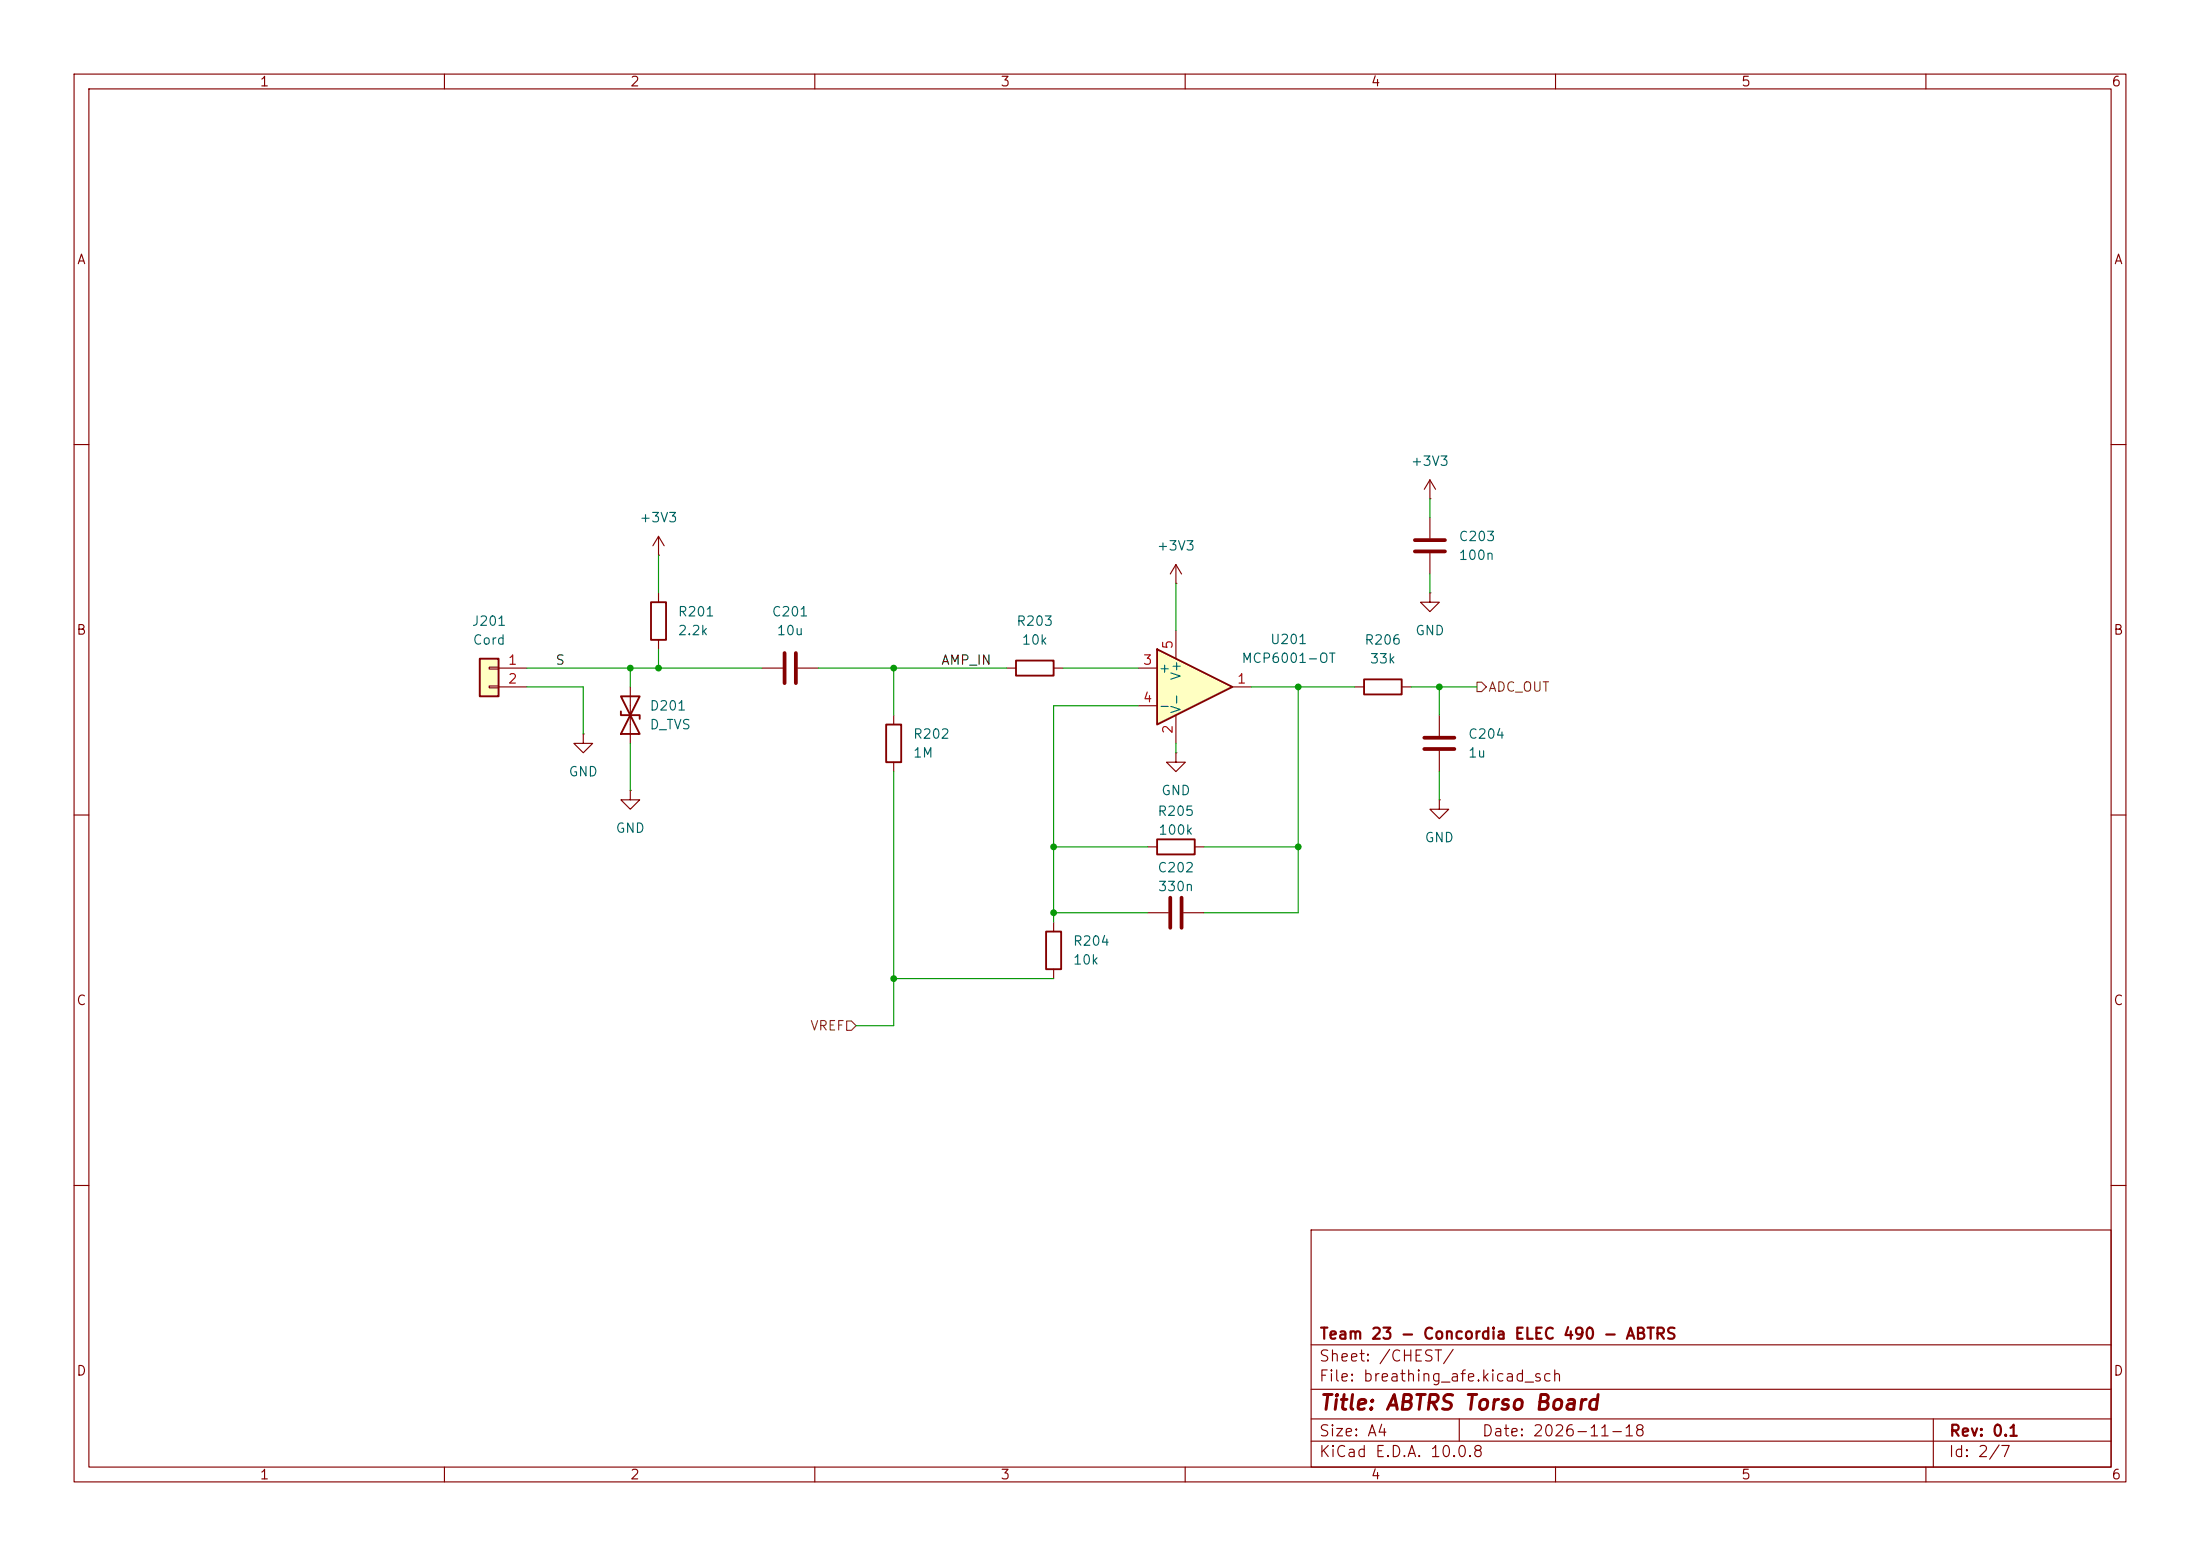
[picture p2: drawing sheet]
<svg xmlns="http://www.w3.org/2000/svg" width="297mm" height="210mm" viewBox="0 0 297 210" stroke-linecap="round" stroke-linejoin="round" font-family="sans-serif">
<g fill="none" stroke="#840000" stroke-width=".15">
<path d="M10 10h277v190h-277zM12 12h273v186h-273zM60 10v2M110 10v2M160 10v2M210 10v2M260 10v2M10 60h2M285 60h2M10 110h2M154.9 114.3h1.3M158.7 101.6v1.3h1.3l-1.3 1.2-1.2-1.2h1.2"/>
<path d="M158.7 101.6h.1M161.3 114.3h1.3M285 110h2M154.9 123.2h2.8M159.8 123.2h2.8M10 160h2M177 166h108v32h-108zM285 160h2M60 198v2M110 198v2M160 198v2M177 194.5h108"/>
<path d="M177 191.5h108M177 187.5h108M177 181.5h108M197 191.5v3M210 198v2M260 198v2M261 191.5v6.5"/>
</g>
<path d="M156.2 113.3h5.1v2h-5.1z" fill="none" stroke="#840000" stroke-width=".25"/>
<path d="M158 121.2v4M159.5 121.2v4" fill="none" stroke="#840000" stroke-width=".51"/>
<path d="M156.2 87.6l10.2 5.1-10.2 5.1z" fill="#ffffc2"/>
<path d="M83.8 94h2.6l-2.6 5.1h2.6zM83.8 96v.5h2.6v.5M119.6 97.8h2.1v5.1h-2.1zM137.2 89.2h5v2h-5zM156.2 87.6l10.2 5.1-10.2 5.1zM184.1 91.7h5.1v2h-5.1z" fill="none" stroke="#840000" stroke-width=".25"/>
<g fill="none" stroke="#840000" stroke-width=".15">
<path d="M78.7 99.1v1.2h1.3l-1.3 1.3-1.2-1.3h1.2M78.7 99.1h.1M85.1 92.7v7.6M120.6 96.5v1.3M135.9 90.2h1.3M142.2 90.2h1.3M153.7 90.2h2.5M153.7 95.3h2.5M158.7 85.1v3.8M158.7 96.5v3.8M166.4 92.7h2.5M182.9 92.7h1.2"/>
<path d="M189.2 92.7h1.3M85.1 106.7v1.3h1.3l-1.3 1.2-1.3-1.2h1.3M85.1 106.7h.1M120.6 102.9v1.2"/>
</g>
<path d="M64.8 88.9h2.5v5.1h-2.5z" fill="#ffffc2"/>
<path d="M64.8 88.9h2.5v5.1h-2.5zM87.9 81.3h2v5.1h-2zM141.2 125.7h2.1v5.1h-2.1z" fill="none" stroke="#840000" stroke-width=".25"/>
<g fill="none" stroke="#840000" stroke-width=".15">
<path d="M88.9 74.9h.1M88.9 72.4l-.8 1.3M88.9 72.4l.8 1.3M88.9 72.4v2.5M158.7 78.7h.1M158.7 76.2l-.7 1.3M158.7 76.2l.8 1.3M158.7 76.2v2.5M193 67.3h.1M193 64.8l-.7 1.2M193 64.8l.8 1.2M193 64.8v2.5"/>
<path d="M193 69.9v2.7M193 74.7v2.8M66 90h1.3v.3h-1.3zM66 92.6h1.3v.2h-1.3zM67.3 90.2h3.8M67.3 92.7h3.8M88.9 80v1.3M88.9 86.4v1.2M102.9 90.2h2.8M107.7 90.2h2.8M193 80v1.3h1.3l-1.3 1.3-1.2-1.3h1.2M193 80h.1"/>
<path d="M194.3 96.5v2.8M194.3 108v1.2h1.3l-1.3 1.3-1.3-1.3h1.3M194.3 108h.1M194.3 101.3v2.8M142.2 124.5v1.2M142.2 130.8v1.3"/>
</g>
<path d="M191 72.9h4.1M191 74.4h4.1M105.9 88.1v4.1M107.4 88.1v4.1M192.3 99.6h4M192.3 101.1h4" fill="none" stroke="#840000" stroke-width=".51"/>
<path d="M199.4 92.1h.6l.7 .6-.7 .6h-.6zM114.3 137.8h.6l.7 .6-.7 .7h-.6z" fill="none" stroke="#725600" stroke-width=".15"/>
<g fill="none" stroke="#009600" stroke-width=".15">
<path d="M88.9 74.9v5.1M158.7 78.7v6.4M193 67.3v2.6M193 77.5v2.5M71.1 90.2h31.8M71.1 92.7h7.6v6.4M85.1 90.2v2.5M88.9 87.6v2.6M110.5 90.2h25.4M120.6 90.2v6.3M143.5 90.2h10.2M153.7 95.3h-11.5v29.2"/>
<path d="M168.9 92.7h14M175.3 92.7v30.5h-12.7M190.5 92.7h8.9M194.3 92.7v3.8M85.1 100.3v6.4M120.6 104.1v34.3h-5M142.2 114.3h12.7M158.7 100.3v1.3M162.6 114.3h12.7M194.3 104.1v3.9M120.6 132.1h21.6M142.2 123.2h12.7"/>
</g>
<g fill="#009600">
<circle cx="120.6" cy="90.2" r=".46"/>
<circle cx="85.1" cy="90.2" r=".46"/>
<circle cx="88.9" cy="90.2" r=".46"/>
<circle cx="120.6" cy="132.1" r=".46"/>
<circle cx="175.3" cy="92.7" r=".46"/>
<circle cx="175.3" cy="114.3" r=".46"/>
<circle cx="142.2" cy="114.3" r=".46"/>
<circle cx="142.2" cy="123.2" r=".46"/>
<circle cx="194.3" cy="92.7" r=".46"/>
</g>
<text font-size="2" fill="#840000" x="178" y="190.8">Title: ABTRS Torso Board</text>
<g font-size="1.5" fill="#840000">
<text x="178" y="184.1">Sheet: /CHEST/</text>
<text x="178" y="181.1">Team 23 - Concordia ELEC 490 - ABTRS</text>
<text x="178" y="186.8">File: breathing_afe.kicad_sch</text>
<text x="178" y="197">KiCad E.D.A. 10.0.8</text>
<text x="178" y="194.2">Size: A4</text>
<text x="200" y="194.2">Date: 2026-11-18</text>
<text x="263" y="197">Id: 2/7</text>
<text x="263" y="194.2">Rev: 0.1</text>
</g>
<g font-size="1.3" fill="#840000">
<text x="35" y="12">1</text>
<text x="85" y="12">2</text>
<text x="135" y="12">3</text>
<text x="185" y="12">4</text>
<text x="235" y="12">5</text>
<text x="285" y="12">6</text>
<text x="10.3" y="36">A</text>
<text x="285.3" y="36">A</text>
<text x="10.2" y="86">B</text>
<text x="285.2" y="86">B</text>
<text x="10.2" y="136">C</text>
<text x="285.2" y="136">C</text>
<text x="10.2" y="186">D</text>
<text x="285.2" y="186">D</text>
<text x="35" y="200">1</text>
<text x="85" y="200">2</text>
<text x="135" y="200">3</text>
<text x="185" y="200">4</text>
<text x="235" y="200">5</text>
<text x="285" y="200">6</text>
</g>
<g font-size="1.3" fill="#006464">
<text x="190.4" y="63.2">+3V3</text>
<text x="86.2" y="70.8">+3V3</text>
<text x="156.1" y="74.6">+3V3</text>
<text x="196.8" y="73.4">C203</text>
<text x="196.8" y="75.9">100n</text>
<text x="91.4" y="83.5">R201</text>
<text x="104.1" y="83.5">C201</text>
<text x="63.6" y="84.8">J201</text>
<text x="63.7" y="87.3">Cord</text>
<text x="91.4" y="86.1">2.2k</text>
<text x="104.8" y="86.1">10u</text>
<text x="137.1" y="84.8">R203</text>
<text x="137.8" y="87.3">10k</text>
<text x="167.5" y="89.8">MCP6001-OT</text>
<text x="171.4" y="87.3">U201</text>
<text x="184.1" y="87.3">R206</text>
<text x="184.8" y="89.9">33k</text>
<text x="191" y="86.1">GND</text>
<text x="156.3" y="91.1">+</text>
<text x="159.7" y="91.9" transform="rotate(-90 159.7 91.9)">V+</text>
<text x="87.6" y="96.2">D201</text>
<text x="87.6" y="98.8">D_TVS</text>
<text x="123.2" y="100">R202</text>
<text x="156.3" y="96.2">-</text>
<text x="159.7" y="96.4" transform="rotate(-90 159.7 96.4)">V-</text>
<text x="198.1" y="100">C204</text>
<text x="76.7" y="105.1">GND</text>
<text x="123.2" y="102.6">1M</text>
<text x="156.7" y="107.6">GND</text>
<text x="198.1" y="102.6">1u</text>
<text x="83" y="112.7">GND</text>
<text x="156.2" y="110.4">R205</text>
<text x="156.3" y="113">100k</text>
<text x="192.2" y="114">GND</text>
<text x="156.2" y="118.1">C202</text>
<text x="156.2" y="120.6">330n</text>
<text x="144.8" y="128">R204</text>
<text x="144.8" y="130.5">10k</text>
</g>
<g font-size="1.3" fill="#a90000">
<text x="158.6" y="87.7" transform="rotate(-90 158.6 87.7)">5</text>
<text x="68.5" y="90">1</text>
<text x="68.5" y="92.6">2</text>
<text x="154.2" y="90">3</text>
<text x="154.2" y="95.1">4</text>
<text x="166.9" y="92.6">1</text>
<text x="158.6" y="99.2" transform="rotate(-90 158.6 99.2)">2</text>
</g>
<g font-size="1.3" fill="#0f0f0f">
<text x="74.9" y="90">S</text>
<text x="127" y="90">AMP_IN</text>
</g>
<g font-size="1.3" fill="#725600">
<text x="200.8" y="93.7">ADC_OUT</text>
<text x="109.3" y="139.4">VREF</text>
</g>
</svg>
